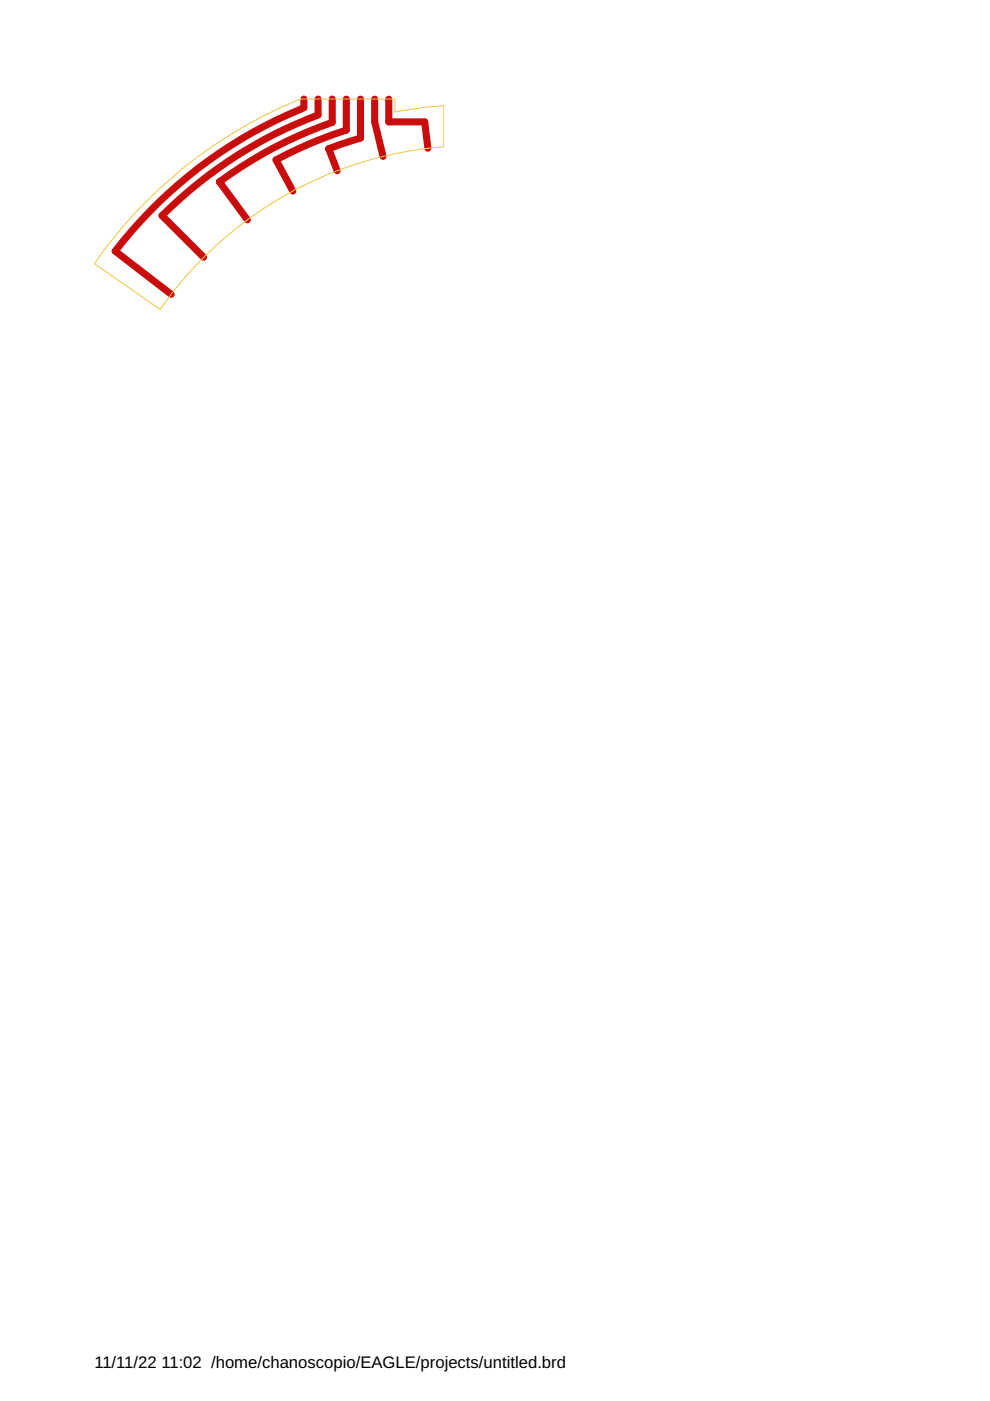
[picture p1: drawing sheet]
<svg xmlns="http://www.w3.org/2000/svg" width="210mm" height="297mm" viewBox="0 0 210 297" stroke-linecap="round" stroke-linejoin="round" font-family="sans-serif">
<path d="M46.5 38.5l6 8.1M46.5 38.5v.1M64.4 21v1.8a96.7 96.7 0 0 0-40 30.5l11.9 9.1M67.4 21v3.4a93.4 93.4 0 0 0-33 21.3l8.8 8.8M69.7 31.5l1.8 4.7M69.7 31.5v.1M70.4 21v5a90.7 90.7 0 0 0-23.9 12.5M73.4 21v6.6a86.5 86.5 0 0 0-14.9 6.3l3.6 6.6M76.4 21v8.3l-6.7 2.2M79.4 21v4.8l1.8 7.4M82.4 21v4.8h7.6l.7 5.6" fill="none" stroke="#c90d0c" stroke-width="1.5"/>
<path d="M30.9 42.8a98.4 98.4 0 0 1 32.9-21.8h19.9v2.7l5.2-.8 5.2-.5v8.7a81 81 0 0 0-60.1 34.5l-14-9.7 3.4-4.6a97.3 97.3 0 0 1 7.5-8.5z" fill="none" stroke="#eec643" stroke-width=".21"/>
<g font-size="3.5">
<text x="20" y="290">11/11/22</text>
<text x="34.2" y="290">11:02 /home/chanoscopio/EAGLE/projects/untitled.brd</text>
</g>
</svg>
